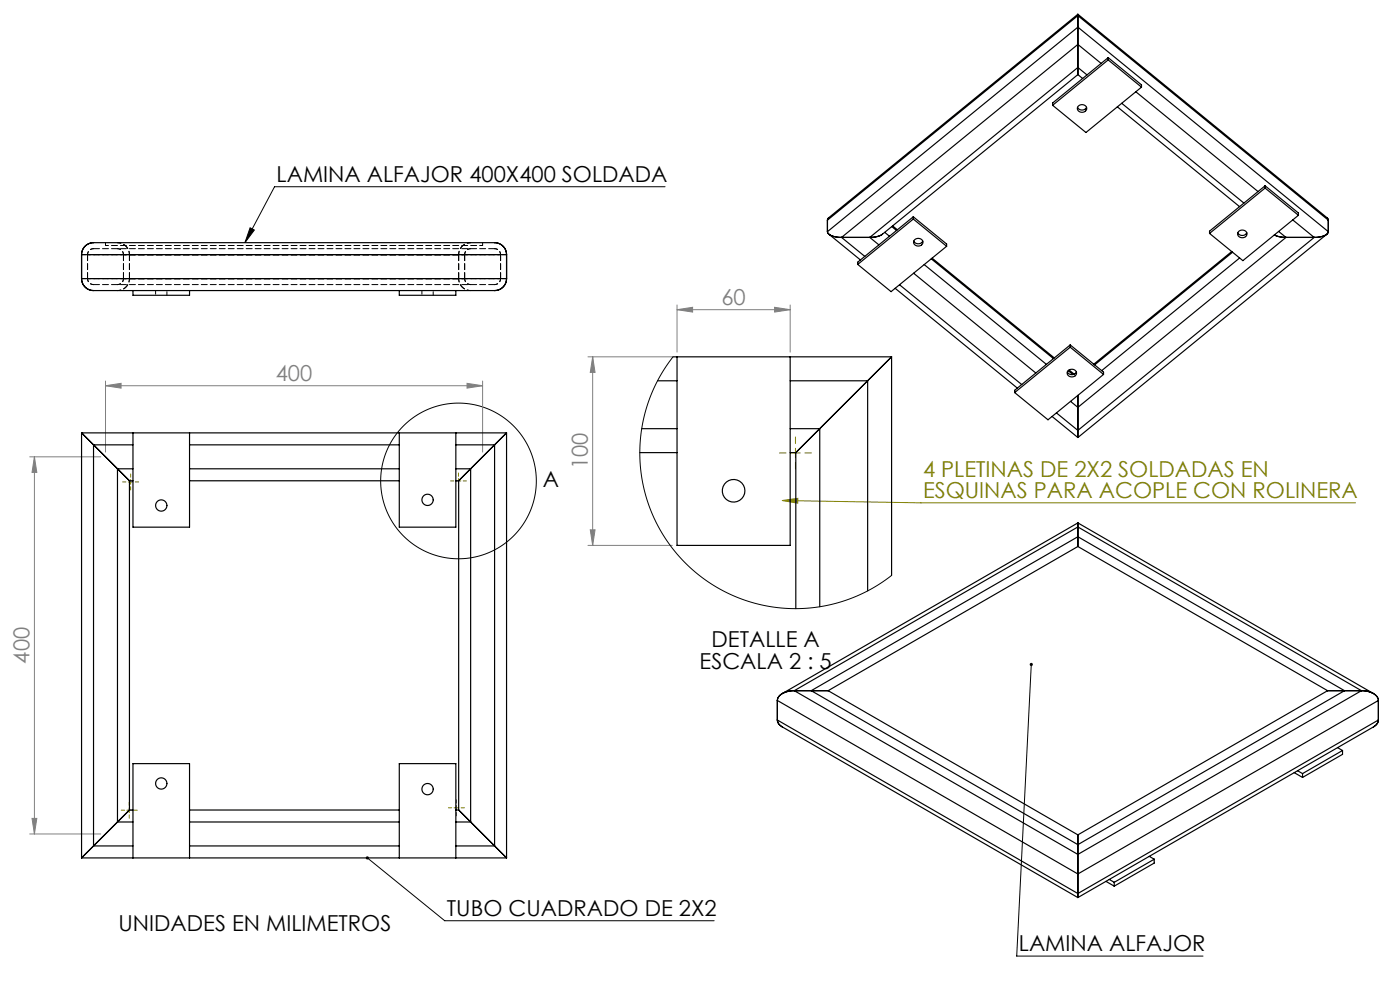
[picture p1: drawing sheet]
<svg xmlns="http://www.w3.org/2000/svg" width="297mm" height="210mm" viewBox="0 0 297 210" stroke-linecap="round" stroke-linejoin="round" font-family="sans-serif">
<g fill="none" stroke="#000" stroke-width=".21">
<path d="M141.1 39.6h-82.9l-6.2 11.9M53.1 48.3l.9 .5-2 2.7zM218.8 140.9l-3.1 61.9h39.5M77.9 182l16.4 13.3h57.2"/>
<circle cx="97.3" cy="102" r="16.5"/>
</g>
<path d="M167.8 96.1h2M168.8 95.1v2M27.2 102.2h1M27.7 101.7v1M96.8 102h1M97.3 101.5v1M165.9 106.2l29.5 .5h92.2M165.9 106.2l3.4-.5-.1 1zM26.9 171.9h1M27.4 171.4v1M96.3 171.3h1M96.8 170.8v1" fill="none" stroke="#808000" stroke-width=".21"/>
<g fill="none" stroke="#808080" stroke-width=".21">
<path d="M124.7 75.7h17.9M125.7 75.7v40M125.7 75.7l.5 3.3h-1zM143.6 65.7l3.3-.5v1zM143.6 64.7v10M143.6 65.7h24M164.3 65.2l3.3 .5-3.3 .5zM167.6 64.7v10M6.3 96.9h15.1M7.3 96.9v80M7.3 96.9l.5 3.3h-1zM22.4 81.8l3.3-.5v1z"/>
<path d="M22.4 80.8v15.1M22.4 81.8h80M99.1 81.3l3.3 .5-3.3 .5zM102.4 80.8v15.1M124.7 115.7h17.9M125.2 112.4h1l-.5 3.3zM6.3 176.9h15.1M6.8 173.6h1l-.5 3.3z"/>
</g>
<g fill="none" stroke="#808000" stroke-width=".21" stroke-dasharray="15.2 1.3 1.3 1.3">
<path d="M166.8 96.1h-1.4M168.8 94.1v-1.4M168.8 98.1v1.4M170.8 96.1h1.4M26.7 102.2h-.7M27.7 101.2v-.7M27.7 103.2v.7M28.7 102.2h.7M96.3 102h-.7M97.3 101v-.7M97.3 103v.7M98.3 102h.7"/>
<path d="M26.4 171.9h-.7M27.4 170.9v-.7M27.4 172.9v.7M28.4 171.9h.7M95.8 171.3h-.7M96.8 170.3v-.7M96.8 172.3v.7M97.8 171.3h.7"/>
</g>
<path d="M218.6 140.7a.34 .34 0 0 0 0 .5 .34 .34 0 0 0 .5-.1 .34 .34 0 0 0-.3-.5v.3v-.3zM53.1 48.3l.9 .5-2 2.7zM77.7 181.8a.34 .34 0 0 0 .1 .5 .34 .34 0 0 0 .5-.4 .34 .34 0 0 0-.6-.2l.2 .3z" fill="#000"/>
<path d="M165.9 106.2l3.4-.5-.1 1z" fill="#808000"/>
<g fill="#808080">
<path d="M164.3 65.2l3.3 .5-3.3 .5zM143.6 65.7l3.3-.5v1z"/>
<path d="M99.1 81.3l3.3 .5-3.3 .5zM22.4 81.8l3.3-.5v1z"/>
<path d="M7.3 96.9l.5 3.3h-1zM6.8 173.6h1l-.5 3.3zM125.7 75.7l.5 3.3h-1zM125.2 112.4h1l-.5 3.3z"/>
</g>
<g fill="none" stroke="#000" stroke-width=".25">
<path d="M228.7 3l-52.8 43.2-.4 .5M228.7 15.8l-41.5 33.9a4.6 4.6 0 0 1-2.7 .7M228.7 5.8v3.6M228.7 14.3v1.5M228.7 3v.3M228.7 3l52.8 43.2 .3 .5M228.7 15.8l1 .9M228.7 3.3v2.5M228.7 9.4v4.9M228.7 5.8l-53.2 43.3M228.7 9.4l-50.2 41M228.7 14.3l-44.2 36.1"/>
<path d="M228.7 3.3l-53.2 43.4M228.7 5.8l53.1 43.3M228.7 3.3l53.1 43.4M228.7 9.4l4.9 4.1M228.7 14.3l1.9 1.6M235.1 12.7l7.1 5.8M235.1 12.2l7.1 5.8v.5M235.1 12.7l-11.8 9.6M235.1 12.2v.5M235.1 12.2l-11.8 9.7v.4M241 19.5l25.9 21.1M242.2 18.5l-11.8 9.6-7.1-5.8"/>
<path d="M228.6 22.8a1.08 1.08 0 0 0 1.9 0M228.8 22.5a.95 .95 0 0 1 1.2-.3 .95 .95 0 0 1 .4 1.2 .98 .98 0 0 1-1.2 .4 .98 .98 0 0 1-.6-1.1zM237 22.7l26 21.1M238 21.9l25.9 21.2M268.4 39.4l7.1 5.8v.5M268.4 39.9l7.1 5.8M268.4 39.4v.5M268.4 39.9l-11.8 9.6M268.4 39.4l-11.8 9.6v.5M17.3 59.1a2.54 2.54 0 0 0 2.5 2.5h85.1a2.54 2.54 0 0 0 2.6-2.5M17.3 54a2.54 2.54 0 0 1 2.5-2.5h85.1a2.54 2.54 0 0 1 2.6 2.5M17.3 54v5.1"/>
<path d="M17.3 59.1h90.2M17.3 54h90.2M107.5 54v5.1M175.5 49.1a2.47 2.47 0 0 0 2.6 1.2l.4 .1M175.5 46.7v2.4M175.9 49.7l6.6 5.4M178.5 50.4h6M178.5 50.4l5 4M184.5 50.4l2 1.5M187.7 49.3l1 .8M189.2 48.1l1 .8M189.4 47.9l1 .8"/>
<path d="M193.7 46.5l7.1 5.7M193.7 46l7.1 5.8v.4M193.7 46v.5M193.7 46.5l-11.7 9.6M193.7 46l-11.7 9.6v.5M193.8 58l25.9 21.1M193.8 51.1a1.08 1.08 0 0 0 2 0M194 50.9a.95 .95 0 0 1 1.2-.3 .95 .95 0 0 1 .5 1.2 .98 .98 0 0 1-1.2 .4 .98 .98 0 0 1-.6-1.1zM196.1 56.1l25.9 21.2M197.6 54.9l25.9 21.2M197.7 54.8l26 21.1M200.8 52.2l-11.8 9.7-7-5.8"/>
<path d="M261.3 53.4l-29.3 23.9M261.5 53.5l-29.3 23.9M262.6 49.4a1.08 1.08 0 0 0 1.9 0M262.8 49.1a.95 .95 0 0 1 1.2-.2 .95 .95 0 0 1 .4 1.1 .98 .98 0 0 1-1.2 .4 .98 .98 0 0 1-.6-1.1zM263 54.7l-29.3 23.9M270.3 49.8l1.3 .5 1.2 .1M271.3 49.1l1.5 1.3M272.8 50.4h6M272.8 50.4l-44.1 36M274.2 46.6l4.6 3.8M275.5 45.7l-11.8 9.6-7.1-5.8M278.8 50.4l-50.1 40.9"/>
<path d="M281.5 49.7l-52.8 43.1M281.8 49.1a2.47 2.47 0 0 1-2.6 1.2l-.4 .1M281.8 46.7v2.4M28.2 61.6v1h12v-1M84.7 61.6v1h12v-1M142.8 75.7h46.3M143.6 75.7v40h24v-40M189.1 75.7l-5 5.1M189.1 75.7v46.4M189.9 61.2l25.9 21.1M190.8 60.4l25.9 21.2M226.4 78.9a1.08 1.08 0 0 0 1.9 0"/>
<path d="M226.6 78.6a.95 .95 0 0 1 1.2-.2 .95 .95 0 0 1 .4 1.2 .98 .98 0 0 1-1.1 .3 .98 .98 0 0 1-.6-1.1zM226.6 78.6l1 .9M226.8 78.5l1.1 .9M227 73.2l7.1 5.7v.5M227 73.7l7.1 5.7M227 73.2v.5M227 73.7l-11.7 9.6M227 73.2l-11.7 9.6v.5M234.1 79.4l-11.8 9.6-7-5.7M17.3 91.8l2.5 2.6M17.3 91.8v90.2M17.3 91.8h90.2"/>
<path d="M19.8 94.4v85M19.8 94.4l5.1 5M19.8 94.4h8.4M24.9 99.4l2.6 2.6M24.9 99.4v75M24.9 99.4h3.3M28.2 91.8v20h12v-20M40.2 99.4h44.5M40.2 94.4h44.5M84.7 91.8v20h12v-20M96.7 99.4h3.1M96.7 94.4h8.2"/>
<path d="M99.8 99.4l-2.5 2.6M99.8 99.4v75M104.9 94.4l-5.1 5M104.9 94.4v85M107.5 91.8l-2.6 2.6M107.5 91.8v90.2M135.7 96h7.9M136.1 90.9h7.5M139.5 80.8h4.1M167.6 96h1.2M167.6 90.9h6.3M167.6 80.8h16.5"/>
<path d="M168.8 96v33.1M173.9 90.9l-5.1 5.1M173.9 90.9v37.8M184.1 80.8l-10.2 10.1M184.1 80.8v44.5M223.2 88.3l5.5 4.5M224.1 87.6l4.6 3.7M227.1 85.1l1.6 1.3M228.7 83.9v2.5M228.7 91.3v1.5M228.7 86.4v4.9M27.5 102v69.8"/>
<path d="M27.5 102h.7M40.2 102h44.5M96.7 102h.6M97.3 102v69.8M228.7 110.9v.9M228.7 110.9l-62.7 36.2M228.7 110.9l62.7 36.2M228.7 111.8l-60.2 34.7M228.7 111.8v4.1M228.7 115.9l-53 30.6M228.7 111.8l60.1 34.7M228.7 115.9l52.9 30.6"/>
<path d="M164.9 152.7l.3 .9 .8 .6 62.7 36.2M164.9 148.6v4.1M164.9 148.6l63.8 36.8M164.9 152.7l63.8 36.8M168.5 146.5a3.5 3.5 0 0 0-3.6 1.8v.3M168.5 146.5h7.2M168.5 146.5l60.2 34.7M172.1 146.5l56.6-32.6 56.5 32.6-56.5 32.7zM175.7 146.5l53 30.6M281.6 146.5h7.2M281.6 146.5l-52.9 30.6M283.8 158.6l1 .6"/>
<path d="M284.8 159.2v.8l-8.5 4.9M284.8 159.2l-8.5 4.9M288.8 146.5a3.5 3.5 0 0 1 3.6 1.8v.3M288.8 146.5l-60.1 34.7M292.4 152.7l-.3 .9-.7 .6-62.7 36.2M292.4 148.6v4.1M292.4 148.6l-63.7 36.8M292.4 152.7l-63.7 36.8M19.8 179.4l-2.5 2.6M19.8 179.4h8.4M24.9 174.4l-5.1 5M24.9 174.4h3.3"/>
<path d="M27.5 171.8l-2.6 2.6M27.5 171.8h.7M40.2 171.8h44.5M40.2 174.4h44.5M40.2 179.4h44.5M96.7 171.8h.6M96.7 174.4h3.1M96.7 179.4h8.2M97.3 171.8l2.5 2.6M99.8 174.4l5.1 5M104.9 179.4l2.6 2.6M228.7 177.1v4.1"/>
<path d="M274.6 163.9l1.7 1M275.3 163.5l1 .6M276.3 164.1v.8M17.3 182h90.2M28.2 182v-20h12v20M84.7 182v-20h12v20M228.7 181.2v4.2M228.7 189.5v.9M228.7 185.4v4.1M234.6 187l1.8 1M235.3 186.5l1.1 .7M236.4 187.2v.8"/>
<path d="M243.8 181.7l1.1 .6M244.9 182.3l-8.5 4.9M244.9 182.3v.8l-8.5 4.9"/>
<circle cx="34.2" cy="107.2" r="1.2"/>
<circle cx="90.7" cy="106" r="1.2"/>
<circle cx="155.6" cy="104.1" r="2.4"/>
<circle cx="34.2" cy="166.2" r="1.2"/>
<circle cx="90.7" cy="167.4" r="1.2"/>
</g>
<g fill="none" stroke="#000" stroke-width=".21" stroke-dasharray="1.3 .6">
<path d="M18.6 54v5.1M18.6 59.1v-5.1M19.8 52.7h85.1M22.4 52.1v-.6M26.2 59.1v-5.1M26.2 54v5.1M27.5 59.1v-5.1M27.5 59.1h69.8M27.5 54h69.8M27.5 54v5.1M97.3 54h-69.8M97.3 59.1h-69.8"/>
<path d="M97.3 54v5.1M97.3 59.1v-5.1M98.6 54v5.1M98.6 59.1v-5.1M102.4 52.1v-.6M106.2 59.1v-5.1M106.2 54v5.1M19.8 60.4h85.1"/>
</g>
<g fill="none" stroke="#000" stroke-width=".21" stroke-dasharray="1.3 .6" stroke-dashoffset=".6">
<path d="M18.6 59.1a1.27 1.27 0 0 0 1.2 1.3M18.6 59.1h87.6M18.6 54h87.6M18.6 54a1.27 1.27 0 0 1 1.2-1.3M19.8 52.7a1.27 1.27 0 0 0-1.2 1.3M24.9 52.7a1.27 1.27 0 0 1 1.3 1.3M26.2 54a1.27 1.27 0 0 0-1.3-1.3M26.2 59.1h72.4M26.2 59.1a1.27 1.27 0 0 1-1.3 1.3M26.2 54h72.4M98.6 54h-72.4M98.6 59.1h-72.4"/>
<path d="M98.6 59.1a1.27 1.27 0 0 0 1.2 1.3M98.6 54a1.27 1.27 0 0 1 1.2-1.3M99.8 52.7a1.27 1.27 0 0 0-1.2 1.3M102.4 52.1h-80M104.9 52.7a1.27 1.27 0 0 1 1.3 1.3M106.2 54h-87.6M106.2 59.1h-87.6M106.2 54a1.27 1.27 0 0 0-1.3-1.3M106.2 59.1a1.27 1.27 0 0 1-1.3 1.3M19.8 60.4a1.27 1.27 0 0 1-1.2-1.3M24.9 60.4a1.27 1.27 0 0 0 1.3-1.3M99.8 60.4a1.27 1.27 0 0 1-1.2-1.3"/>
<path d="M104.9 60.4a1.27 1.27 0 0 0 1.3-1.3"/>
</g>
<path d="M107.5 54h-90.2M107.5 59.1h-90.2" fill="none" stroke="#000" stroke-width=".21" stroke-dasharray="1.3 .6" stroke-dashoffset=".3"/>
<path d="M24.9 51.5a2.54 2.54 0 0 1 2.6 2.5M27.5 54a2.54 2.54 0 0 0-2.6-2.5M27.5 59.1a2.54 2.54 0 0 1-2.6 2.5M97.3 59.1a2.54 2.54 0 0 0 2.5 2.5M97.3 54a2.54 2.54 0 0 1 2.5-2.5M99.8 51.5a2.54 2.54 0 0 0-2.5 2.5M24.9 61.6a2.54 2.54 0 0 0 2.6-2.5M33 61.6v1M35.4 62.6v-1M89.5 61.6v1M91.9 62.6v-1M99.8 61.6a2.54 2.54 0 0 1-2.5-2.5" fill="none" stroke="#000" stroke-width=".21" stroke-dasharray="1.3 .6" stroke-dashoffset=".5"/>
<path d="M142.8 75.7l-1.8 2.5-1.5 2.6-1.2 2.6-1.1 2.8-.7 3-.5 3-.3 3 .1 2.9 .3 3.1 .6 2.9 .9 2.8 1.1 2.8 1.3 2.6 1.6 2.6 1.8 2.3 2 2.2 2.2 2 2.4 1.9 2.5 1.5 2.7 1.4 2.7 1.1 2.9 .8 2.9 .6 3 .3 3 .1 3-.2 3-.5 2.9-.8 2.8-1 2.7-1.3 2.6-1.5 2.4-1.7" fill="none" stroke="#000" stroke-width=".21"/>
<g font-size="4.7">
<text x="58.7" y="38.5">LAMINA ALFAJOR 400X400 SOLDADA</text>
<text x="115.2" y="103.4">A</text>
<text x="151" y="137.3">DETALLE A</text>
<text x="148.4" y="141.9">ESCALA 2 : 5</text>
<text x="25.2" y="197.6">UNIDADES EN MILIMETROS</text>
<text x="94.8" y="194.3">TUBO CUADRADO DE 2X2</text>
<text x="216.1" y="201.8">LAMINA ALFAJOR</text>
</g>
<g font-size="4.7" fill="#808080">
<text x="153" y="64.7">60</text>
<text x="58.5" y="80.8">400</text>
<text x="124.7" y="99.6" transform="rotate(-90 124.7 99.6)">100</text>
<text x="6.3" y="140.8" transform="rotate(-90 6.3 140.8)">400</text>
</g>
<g font-size="4.7" fill="#808000">
<text x="195.8" y="101.1">4 PLETINAS DE 2X2 SOLDADAS EN</text>
<text x="195.8" y="105.7">ESQUINAS PARA ACOPLE CON ROLINERA</text>
</g>
</svg>
